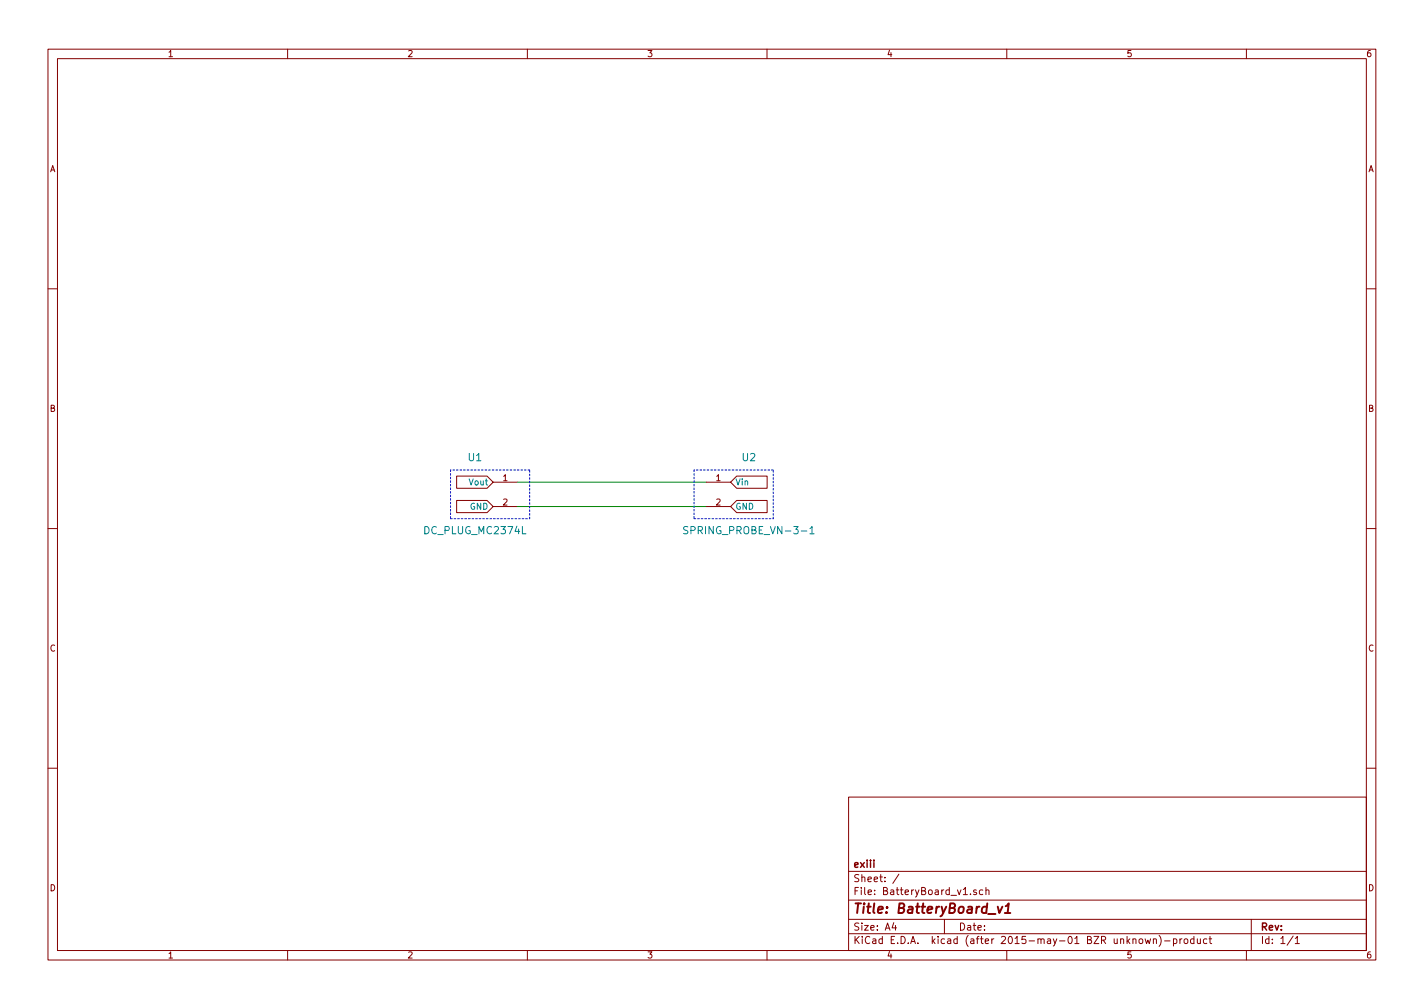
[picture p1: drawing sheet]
<svg xmlns="http://www.w3.org/2000/svg" width="297mm" height="210mm" viewBox="0 0 297 210" stroke-linecap="round" stroke-linejoin="round" font-family="sans-serif">
<g fill="none" stroke="#840000" stroke-width=".21">
<path d="M10 10.3h277v189.9h-277zM12 12.2h273v186.1h-273zM60 10.3v1.9M110 10.3v1.9M160 10.3v1.9M210 10.3v1.9M260 10.3v1.9M10 60.2h2M285 60.2h2M95.2 99.3h6.4l1.3 1.3-1.3 1.2h-6.4zM153.7 99.3h6.3v2.5h-6.3l-1.3-1.2zM10 110.3h2"/>
<path d="M95.2 104.4h6.4l1.3 1.3-1.3 1.2h-6.4zM102.9 100.6h5M102.9 105.7h5M147.3 100.6h5.1M147.3 105.7h5.1M153.7 104.4h6.3v2.5h-6.3l-1.3-1.2zM285 110.3h2M10 160.2h2M177 166.3h108v32h-108zM285 160.2h2M60 198.3v1.9M110 198.3v1.9"/>
<path d="M160 198.3v1.9M177 194.8h108M177 191.8h108M177 187.8h108M177 181.8h108M186.4 192.5l-.3 1h.9M186.8 193v1M187.5 182.3l-1.3 2M197 191.8v3M202.4 186.5v.1M203.7 185.7l-.4-.1-.2 .2v.2l.6 .2v.3h-.6M205 185.7l-.4-.1-.3 .3 .1 .6 .2 .1 .4-.1"/>
<path d="M205.7 185.7l.2-.1 .3 .1 .1 .9M205.7 185.1v1.5M210 198.3v1.9M237.7 196l.2-.2 .4 .2 .1 .5-.1 .2-.4 .1-.2-.1zM238.9 195.8l.3 1 .2-.7 .3 .7 .3-1M240.6 196l.2-.2 .4 .1v.9M240.6 195.8v1M241.8 195.1a1.71 1.71 0 0 1 0 2.3M242.9 196.3h1.2M244.8 195.9l.4-.1 .3 .3-.1 .6h-.6M244.8 195.8v1.5M246.1 195.8v1"/>
<path d="M246.6 195.8l-.5 .3M247.1 196l.2-.2 .4 .2 .1 .5-.2 .2-.3 .1-.2-.1zM249 195.9l-.4-.1-.3 .3 .1 .6 .2 .1 .4-.1M249 195.3v1.5M249.8 195.8v.9l.4 .1 .2-.1M250.4 195.8v1M251.7 195.9l-.4-.1-.3 .3 .1 .6 .2 .1 .4-.1M252.2 195.8h.6M252.4 195.3v1.3l.4 .2M260 198.3v1.9M261 191.8v6.5M269.7 195.2l-1.2 2"/>
<path d="M270.2 195.8l.4-.5v1.5M270.2 196.8h.8"/>
</g>
<path d="M208.1 189.1l.4 1.3 .6-1.3M209.6 190.4h1.1M209.8 189l.6-.6-.2 2" fill="none" stroke="#840000" stroke-width=".41"/>
<path d="M107.9 100.6h39.4M107.9 105.7h39.4" fill="none" stroke="#008400" stroke-width=".21"/>
<path d="M94 98v10.2M110.5 98h-16.5M144.8 98v10.2M161.3 98h-16.5M94 108.2h16.5M110.5 108.2v-10.2M144.8 108.2h16.5M161.3 108.2v-10.2" fill="none" stroke="#0000c2" stroke-width=".21" stroke-dasharray=".3 .4"/>
<path d="M143.5 109.9l-.6-.1-.2 .2v.4l.6 .3 .2 .4-.3 .2h-.6M168.9 110.3l.5-.5v1.5M168.9 111.3h.9" fill="none" stroke="#008484" stroke-width=".21"/>
<text font-size="2.8" fill="#840000" x="178" y="190.5">Title: BatteryBoard_v1</text>
<g font-size="2.1" fill="#008484">
<text x="97.7" y="96.2">U1</text>
<text x="154.9" y="96.2">U2</text>
<text x="88.7" y="111.4">DC_PLUG_MC2374L</text>
<text x="143.8" y="111.4">SPRING_PROBE_VN-3-1</text>
</g>
<g font-size="2.1" fill="#840000">
<text x="178" y="184">Sheet: /</text>
<text x="178" y="181">exiii</text>
<text x="178" y="186.7">File: BatteryBoard_v1.sch</text>
<text x="178" y="196.9">KiCad E.D.A. kicad (after 2015-may-01 BZR unknown)-product</text>
<text x="178" y="194.1">Size: A4</text>
<text x="200" y="194.1">Date:</text>
<text x="263" y="194.1">Rev:</text>
<text x="263" y="196.9">Id: 1/1</text>
</g>
<g font-size="1.8" fill="#840000">
<text x="35" y="11.9">1</text>
<text x="85" y="11.9">2</text>
<text x="135" y="11.9">3</text>
<text x="185" y="11.9">4</text>
<text x="235" y="11.9">5</text>
<text x="285" y="11.9">6</text>
<text x="10.4" y="35.9">A</text>
<text x="285.4" y="35.9">A</text>
<text x="10.4" y="85.9">B</text>
<text x="285.4" y="85.9">B</text>
<text x="104.9" y="100.3">1</text>
<text x="149.4" y="100.3">1</text>
<text x="104.9" y="105.4">2</text>
<text x="149.4" y="105.4">2</text>
<text x="10.4" y="135.9">C</text>
<text x="285.4" y="135.9">C</text>
<text x="10.4" y="185.9">D</text>
<text x="285.4" y="185.9">D</text>
<text x="35" y="199.9">1</text>
<text x="85" y="199.9">2</text>
<text x="135" y="199.9">3</text>
<text x="185" y="199.9">4</text>
<text x="235" y="199.9">5</text>
<text x="285" y="199.9">6</text>
</g>
<g font-size="1.8" fill="#008484">
<text x="97.9" y="101.2">Vout</text>
<text x="153.4" y="101.2">Vin</text>
<text x="97.9" y="106.3">GND</text>
<text x="153.4" y="106.3">GND</text>
</g>
</svg>
